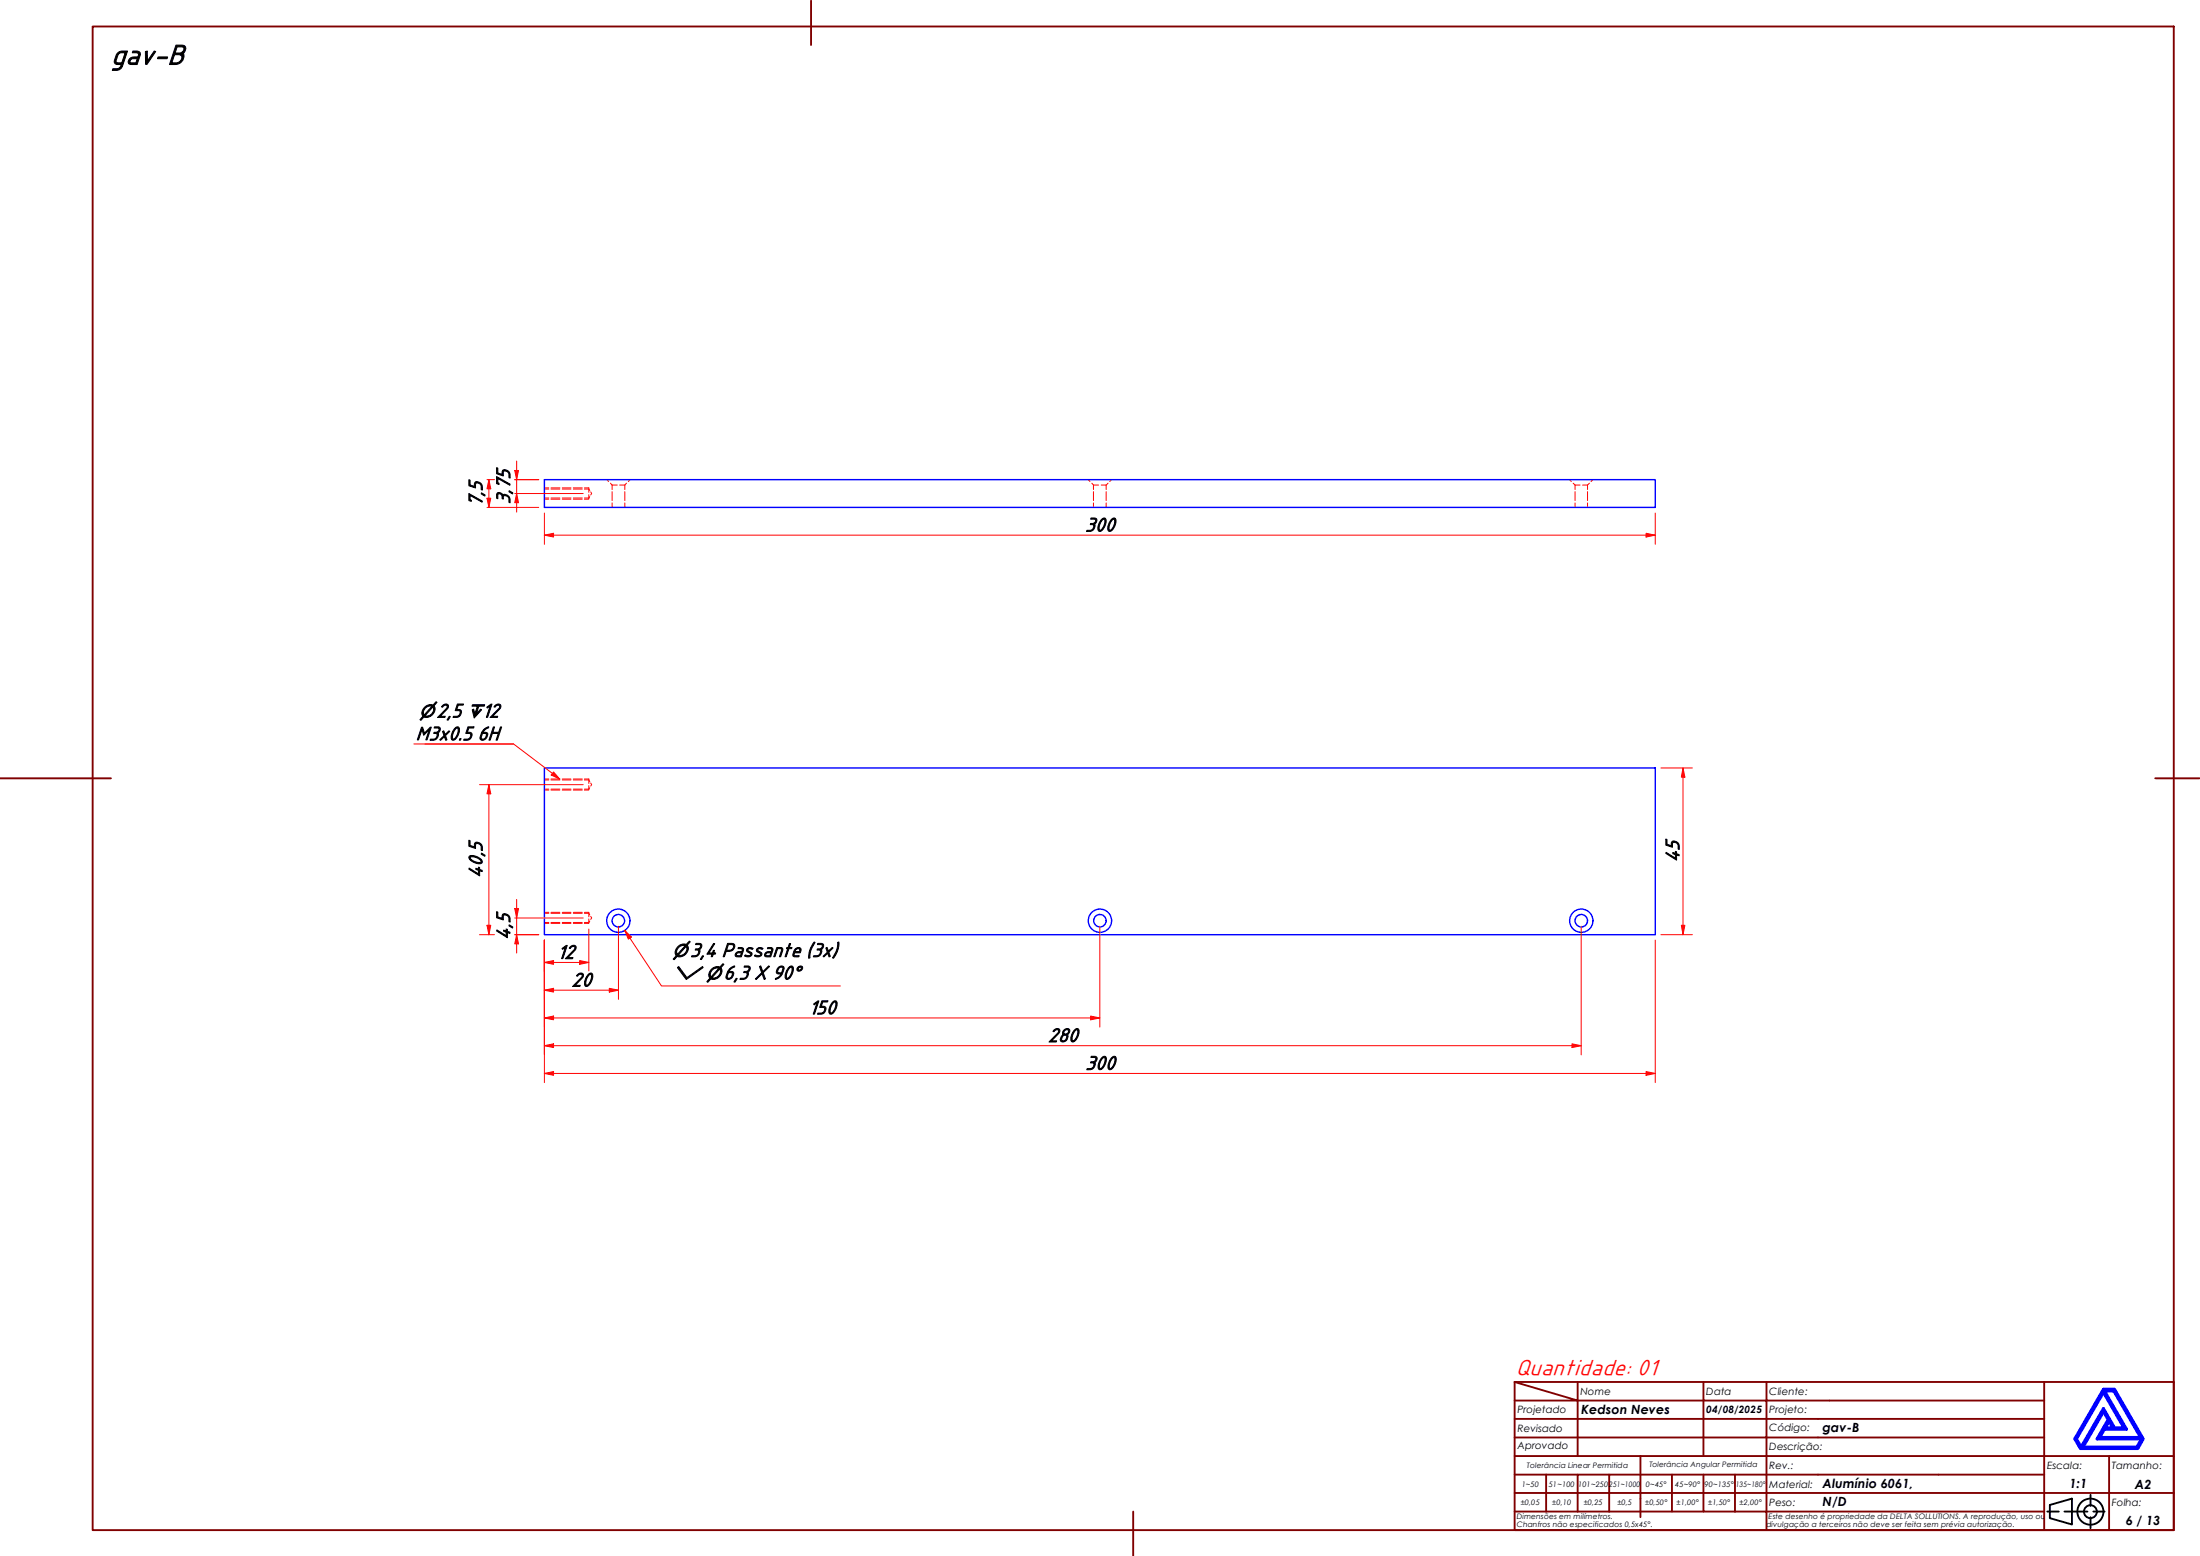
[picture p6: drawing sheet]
<svg xmlns="http://www.w3.org/2000/svg" width="594mm" height="420mm" viewBox="0 0 594 420" stroke-linecap="round" stroke-linejoin="round" font-family="sans-serif">
<!-- layer: Hidden (ABNT) -->
<g fill="none" stroke="#f00" stroke-width=".27">
<path d="M147 132.1h1.2M147 134.5h1.2M147 131.7h1.2M147 134.8h1.2M148.8 132.1h2.4M148.8 134.5h2.4M148.8 131.7h2.4M148.8 134.8h2.4M151.8 132.1h2.4M151.8 134.5h2.4M151.8 131.7h2.4M151.8 134.8h2.4"/>
<path d="M154.8 132.1h2.4M154.8 134.5h2.4M154.8 131.7h2.4M154.8 134.8h2.4M157.8 131.7h1.2v1.2M157.8 132.1h1.2l.3 .3M159 133.6v1.2h-1.2M159.3 134.1l-.3 .4h-1.2M159.5 132.8l.3 .5-.3 .3M163.8 129.5l.5 .5M164.8 130.5l.5 .5M165.3 131h1.4"/>
<path d="M165.3 131v1.2M165.3 132.8v2.4M165.3 135.8v1.2M167.3 131h1.4M168.7 131v1.2M168.7 132.8v2.4M168.7 135.8v1.2M169.2 130.5l-.5 .5M170.2 129.5l-.5 .5M293.9 129.5l.4 .5M294.8 130.5l.5 .5M295.3 131h1.4"/>
<path d="M295.3 131v1.2M295.3 132.8v2.4M295.3 135.8v1.2M297.4 131h1.3M298.7 131v1.2M298.7 132.8v2.4M298.7 135.8v1.2M299.2 130.5l-.5 .5M300.2 129.5l-.5 .5M423.9 129.5l.4 .5M424.8 130.5l.5 .5M425.3 131h1.4"/>
<path d="M425.3 131v1.2M425.3 132.8v2.4M425.3 135.8v1.2M427.4 131h1.3M428.7 131v1.2M428.7 132.8v2.4M428.7 135.8v1.2M429.2 130.5l-.5 .5M430.1 129.5l-.5 .5M147 210.6h1.2M147 213.1h1.2M147 210.4h1.2"/>
<path d="M147 213.3h1.2M148.8 210.6h2.4M148.8 213.1h2.4M148.8 210.4h2.4M148.8 213.3h2.4M151.8 210.6h2.4M151.8 213.1h2.4M151.8 210.4h2.4M151.8 213.3h2.4M154.8 210.6h2.4M154.8 213.1h2.4M154.8 210.4h2.4"/>
<path d="M154.8 213.3h2.4M157.8 210.6h1.2l.3 .5M157.8 210.4h1.2v1.2M159 212.1v1.2h-1.2M159.3 212.7l-.3 .4h-1.2M159.5 211.4l.3 .5-.3 .4M147 246.6h1.2M147 249.1h1.2M147 246.4h1.2M147 249.3h1.2M148.8 246.6h2.4M148.8 249.1h2.4"/>
<path d="M148.8 246.4h2.4M148.8 249.3h2.4M151.8 246.6h2.4M151.8 249.1h2.4M151.8 246.4h2.4M151.8 249.3h2.4M154.8 246.6h2.4M154.8 249.1h2.4M154.8 246.4h2.4M154.8 249.3h2.4M157.8 246.6h1.2l.3 .5M157.8 246.4h1.2v1.2"/>
<path d="M159 248.1v1.2h-1.2M159.3 248.7l-.3 .4h-1.2M159.5 247.4l.3 .5-.3 .4"/>
</g>
<!-- layer: Visible (ABNT) -->
<g fill="none" stroke="#00f" stroke-width=".38">
<path d="M147 129.5h300v7.5h-300zM147 207.4h300v45h-300z"/>
<circle cx="167" cy="248.6" r="3.1"/>
<circle cx="167" cy="248.6" r="1.68"/>
<circle cx="297" cy="248.6" r="3.1"/>
<circle cx="297" cy="248.6" r="1.68"/>
<circle cx="427" cy="248.6" r="3.1"/>
<circle cx="427" cy="248.6" r="1.68"/>
</g>
<!-- layer: Borda A3/A4 (ABNT) -->
<g fill="none" stroke="#800000" stroke-width=".51">
<path d="M25 7.2h562v406h-562zM219 .2v12M0 210.2h30M582 210.2h12M409 373.2l17 5h-17M409 373.2h178v40h-178zM426 378.2h34v4.9h17M426 378.2v15M426 373.2v5M460 373.2v5h17v4.9M477 373.2v5h75M552 373.2v20h-143"/>
<path d="M409 383.1h51v10.1M409 398.2h17M417.5 398.2v10M434.5 398.2h-8.5v10M443 393.2v16.5M451.5 398.2v10h-42.5M460 398.2v10h8.5M468.5 398.2v10M477 398.2h-42.5v10M477 383.1v5.1h-68M477 398.2v10h75M477 383.1h75"/>
<path d="M477 398.2h75M552 388.2h-75v10M569.5 393.2v9.9h17.5M587 393.2h-35v9.9h17.5v10.1M306 408.2v12M409 403.1h143v10.1M451.5 408.2h8.5M468.5 408.2h8.5v5"/>
</g>
<path d="M568 376l5.5 9.6h-2.5l-3-5.3-6 10.5-1.3-2.3zM568 375.1h3l7.7 13.4-1.4 2.6h-15.5l-1.5-2.6zM568.3 375.6h2.5l7.2 12.6h-11l1.3-2.3h5.9zM568 381.2l1.3 2.1-3 5.2h12l-1.3 2.3h-14.5zM569.5 383.8l1 1.8h-2z" fill="none" stroke="#00f" stroke-width=".83"/>
<!-- layer: 0 -->
<path d="M561.8 391.1h15.5" fill="none" stroke="#000" stroke-width=".27"/>
<g fill="none" stroke="#000" stroke-width=".51">
<path d="M552.8 408.2h3.1M553.5 406.4l6-1.7v6.9l-6-1.7zM557.5 408.2h6.2M564.5 403.6v3M564.5 409.7v3M565.3 408.2h3"/>
<circle cx="564.5" cy="408.2" r="3.5"/>
<circle cx="564.5" cy="408.2" r="1.75"/>
</g>
<path d="M147 289.9h2.5" fill="none" stroke="#f00" stroke-width=".27"/>
<path d="M147 289.9l2.5-.6v1.1z" fill="#f00"/>
<path d="M147 289.9l2.5-.6v1.1zM444.5 289.9h2.5" fill="none" stroke="#f00" stroke-width=".27"/>
<path d="M444.5 289.3l2.5 .6-2.5 .5z" fill="#f00"/>
<path d="M454.5 207.4v2.4M147 253.9v38.4M447 253.9v38.4M149.5 289.9h295M444.5 289.3l2.5 .6-2.5 .5z" fill="none" stroke="#f00" stroke-width=".27"/>
<path d="M454.5 207.4l.5 2.4h-1z" fill="#f00"/>
<path d="M454.5 207.4l.5 2.4h-1zM454.5 249.9v2.5" fill="none" stroke="#f00" stroke-width=".27"/>
<path d="M454 249.9h1l-.5 2.5z" fill="#f00"/>
<path d="M448.5 207.4h8.5M454.5 209.8v40.1M448.5 252.4h8.5M454 249.9h1l-.5 2.5zM147 267.4h2.5" fill="none" stroke="#f00" stroke-width=".27"/>
<path d="M147 267.4l2.5-.5v1z" fill="#f00"/>
<path d="M147 267.4l2.5-.5v1zM164.5 267.4h2.5" fill="none" stroke="#f00" stroke-width=".27"/>
<path d="M164.5 266.9l2.5 .5-2.5 .5z" fill="#f00"/>
<path d="M147 253.9v16M167 250.1v19.8M147 274.9h2.5M149.5 267.4h15M164.5 266.9l2.5 .5-2.5 .5z" fill="none" stroke="#f00" stroke-width=".27"/>
<path d="M147 274.9l2.5-.5v1z" fill="#f00"/>
<path d="M147 274.9l2.5-.5v1zM294.5 274.9h2.5" fill="none" stroke="#f00" stroke-width=".27"/>
<path d="M294.5 274.4l2.5 .5-2.5 .5z" fill="#f00"/>
<path d="M147 253.9v23.4M297 250.1v27.2M149.5 274.9h145M294.5 274.4l2.5 .5-2.5 .5zM147 282.4h2.5" fill="none" stroke="#f00" stroke-width=".27"/>
<path d="M147 282.4l2.5-.5v1z" fill="#f00"/>
<path d="M147 282.4l2.5-.5v1zM424.5 282.4h2.5" fill="none" stroke="#f00" stroke-width=".27"/>
<path d="M424.5 281.9l2.5 .5-2.5 .5z" fill="#f00"/>
<path d="M139.5 252.4v2.5M147 253.9v30.9M427 250.1v34.7M149.5 282.4h275M424.5 281.9l2.5 .5-2.5 .5z" fill="none" stroke="#f00" stroke-width=".27"/>
<path d="M139.5 252.4l.5 2.5h-1z" fill="#f00"/>
<path d="M139.5 252.4l.5 2.5h-1zM139.5 245.3v2.6" fill="none" stroke="#f00" stroke-width=".27"/>
<path d="M139 245.3h1l-.5 2.6z" fill="#f00"/>
<path d="M132 249.9v2.5M139 245.3h1l-.5 2.6zM139 252.4h6.5M139 247.9h18.5M139.5 242.9v2.4M139.5 247.9v4.5M139.5 254.9v2.4" fill="none" stroke="#f00" stroke-width=".27"/>
<path d="M131.5 249.9h1l-.5 2.5z" fill="#f00"/>
<path d="M132 211.9v2.5M131.5 249.9h1l-.5 2.5z" fill="none" stroke="#f00" stroke-width=".27"/>
<path d="M132 211.9l.5 2.5h-1z" fill="#f00"/>
<path d="M129.5 211.9h28M132 211.9l.5 2.5h-1zM132 214.4v35.5M129.5 252.4h4M139 252.4h6.5M147 259.9h2.5" fill="none" stroke="#f00" stroke-width=".27"/>
<path d="M147 259.9l2.5-.5v1z" fill="#f00"/>
<path d="M147 259.9l2.5-.5v1zM156.5 259.9h2.5" fill="none" stroke="#f00" stroke-width=".27"/>
<path d="M156.5 259.4l2.5 .5-2.5 .5z" fill="#f00"/>
<path d="M147 253.9v8.5M149.5 259.9h7M156.5 259.4l2.5 .5-2.5 .5zM159 250.9v11.3" fill="none" stroke="#f00" stroke-width=".27"/>
<path d="M149.2 208.8l1.9 1.6" fill="none" stroke="#f00" stroke-width=".27"/>
<path d="M149.5 208.4l1.6 2-2.3-1.1z" fill="#f00"/>
<path d="M111.8 200.9h26.9M114.7 200.9h24l10.5 7.9M149.5 208.4l1.6 2-2.3-1.1zM168.7 251.2l1.4 2.1" fill="none" stroke="#f00" stroke-width=".27"/>
<path d="M168.7 251.2l1.8 1.8-.8 .6z" fill="#f00"/>
<path d="M168.7 251.2l1.8 1.8-.8 .6zM170.1 253.3l8.5 12.9h48.3" fill="none" stroke="#f00" stroke-width=".27"/>
<path d="M132 129.5v2.5" fill="none" stroke="#f00" stroke-width=".27"/>
<path d="M132 129.5l.5 2.5h-1z" fill="#f00"/>
<path d="M132 129.5l.5 2.5h-1zM132 134.5v2.5" fill="none" stroke="#f00" stroke-width=".27"/>
<path d="M131.5 134.5h1l-.5 2.5z" fill="#f00"/>
<path d="M131.5 134.5h1l-.5 2.5zM131.5 137h14M131.5 129.5h2M132 132v2.5M139 129.5h6.5M139.5 127v2.5" fill="none" stroke="#f00" stroke-width=".27"/>
<path d="M139 127h1l-.5 2.5z" fill="#f00"/>
<path d="M139 127h1l-.5 2.5zM139.5 133.3v2.4" fill="none" stroke="#f00" stroke-width=".27"/>
<path d="M139.5 133.3l.5 2.4h-1z" fill="#f00"/>
<path d="M139 129.5h6.5M139 133.3h18.5M139.5 133.3l.5 2.4h-1zM139.5 124.5v2.5M139.5 129.5v3.8M139.5 135.7v2.6M147 144.5h2.5" fill="none" stroke="#f00" stroke-width=".27"/>
<path d="M147 144.5l2.5-.5v1z" fill="#f00"/>
<path d="M147 144.5l2.5-.5v1zM444.5 144.5h2.5" fill="none" stroke="#f00" stroke-width=".27"/>
<path d="M444.5 144l2.5 .5-2.5 .5z" fill="#f00"/>
<path d="M147 138.5v8.5M447 138.5v8.5M149.5 144.5h295M444.5 144l2.5 .5-2.5 .5z" fill="none" stroke="#f00" stroke-width=".27"/>
<text font-size="8.1" x="30" y="17.3">gav-B</text>
<text font-size="6.5" fill="#f00" x="409.3" y="371.3">Quantidade: 01</text>
<g font-size="5.6">
<text x="130.2" y="136.8" transform="rotate(-90 130.2 136.8)">7,5</text>
<text x="137.7" y="136.2" transform="rotate(-90 137.7 136.2)">3,75</text>
<text x="293" y="143.4">300</text>
<text x="117.9" y="193.7">2,5</text>
<text x="130.2" y="193.7">12</text>
<text x="112.3" y="199.8">M3x0.5</text>
<text x="129" y="199.8">6H</text>
<text x="453.4" y="232.8" transform="rotate(-90 453.4 232.8)">45</text>
<text x="130.2" y="237.1" transform="rotate(-90 130.2 237.1)">40,5</text>
<text x="137.7" y="253.8" transform="rotate(-90 137.7 253.8)">4,5</text>
<text x="150.5" y="258.8">12</text>
<text x="186.3" y="258.3">3,4 Passante (3x)</text>
<text x="154.4" y="266.3">20</text>
<text x="195.4" y="264.4">6,3 X 90°</text>
<text x="218.4" y="273.8">150</text>
<text x="283" y="281.3">280</text>
<text x="293.1" y="288.8">300</text>
</g>
<g font-size="4.8">
<text x="113.2" y="193.7">⌀</text>
<text x="126.1" y="193.7">↧</text>
<text x="181.6" y="258.3">⌀</text>
<text x="181.6" y="264.4">⌵ ⌀</text>
</g>
<g font-size="3.4">
<text x="427" y="381.9">Kedson Neves</text>
<text x="492.1" y="386.6">gav-B</text>
<text x="492.1" y="401.9">Alumínio 6061,</text>
<text x="558.8" y="401.9">1:1</text>
<text x="576.5" y="401.9">A2</text>
<text x="492.1" y="406.7">N/D</text>
<text x="574" y="411.7">6 / 13</text>
</g>
<g font-size="2.7">
<text x="426.8" y="376.7">Nome</text>
<text x="460.8" y="376.7">Data</text>
<text x="477.8" y="376.7">Cliente:</text>
<text x="409.8" y="381.4">Projetado</text>
<text x="460.8" y="381.5">04/08/2025</text>
<text x="477.8" y="381.4">Projeto:</text>
<text x="409.8" y="386.7">Revisado</text>
<text x="477.8" y="386.4">Código:</text>
<text x="409.8" y="391.4">Aprovado</text>
<text x="477.8" y="391.5">Descrição:</text>
<text x="477.8" y="401.7">Material:</text>
<text x="477.8" y="396.7">Rev.:</text>
<text x="552.8" y="396.7">Escala:</text>
<text x="570.3" y="396.7">Tamanho:</text>
<text x="477.8" y="406.6">Peso:</text>
<text x="570.3" y="406.7">Folha:</text>
</g>
<g font-size="2">
<text x="410.9" y="401.4">1~50</text>
<text x="412.3" y="396.4">Tolerância Linear Permitida</text>
<text x="418.2" y="401.4">51~100</text>
<text x="426.1" y="401.4">101~250</text>
<text x="434.5" y="401.4">251~1000</text>
<text x="444.4" y="401.4">0~45°</text>
<text x="445.4" y="396.2">Tolerância Angular Permitida</text>
<text x="452.4" y="401.4">45~90°</text>
<text x="460.3" y="401.4">90~135°</text>
<text x="468.7" y="401.4">135~180°</text>
<text x="410.7" y="406.3">±0,05</text>
<text x="419.2" y="406.3">±0,10</text>
<text x="427.7" y="406.3">±0,25</text>
<text x="436.8" y="406.3">±0,5</text>
<text x="444.2" y="406.3">±0,50°</text>
<text x="452.8" y="406.3">±1,00°</text>
<text x="461.3" y="406.3">±1,50°</text>
<text x="469.7" y="406.3">±2,00°</text>
<text x="409.6" y="410.2">Dimensões em milímetros.</text>
<text x="409.6" y="412.3">Chanfros não especificados 0,5x45°.</text>
<text x="477" y="412.3">divulgação a terceiros não deve ser feita sem prévia autorização.</text>
<text x="477.6" y="410.2">Este desenho é propriedade da DELTA SOLLUTIONS. A reprodução, uso ou</text>
</g>
</svg>
